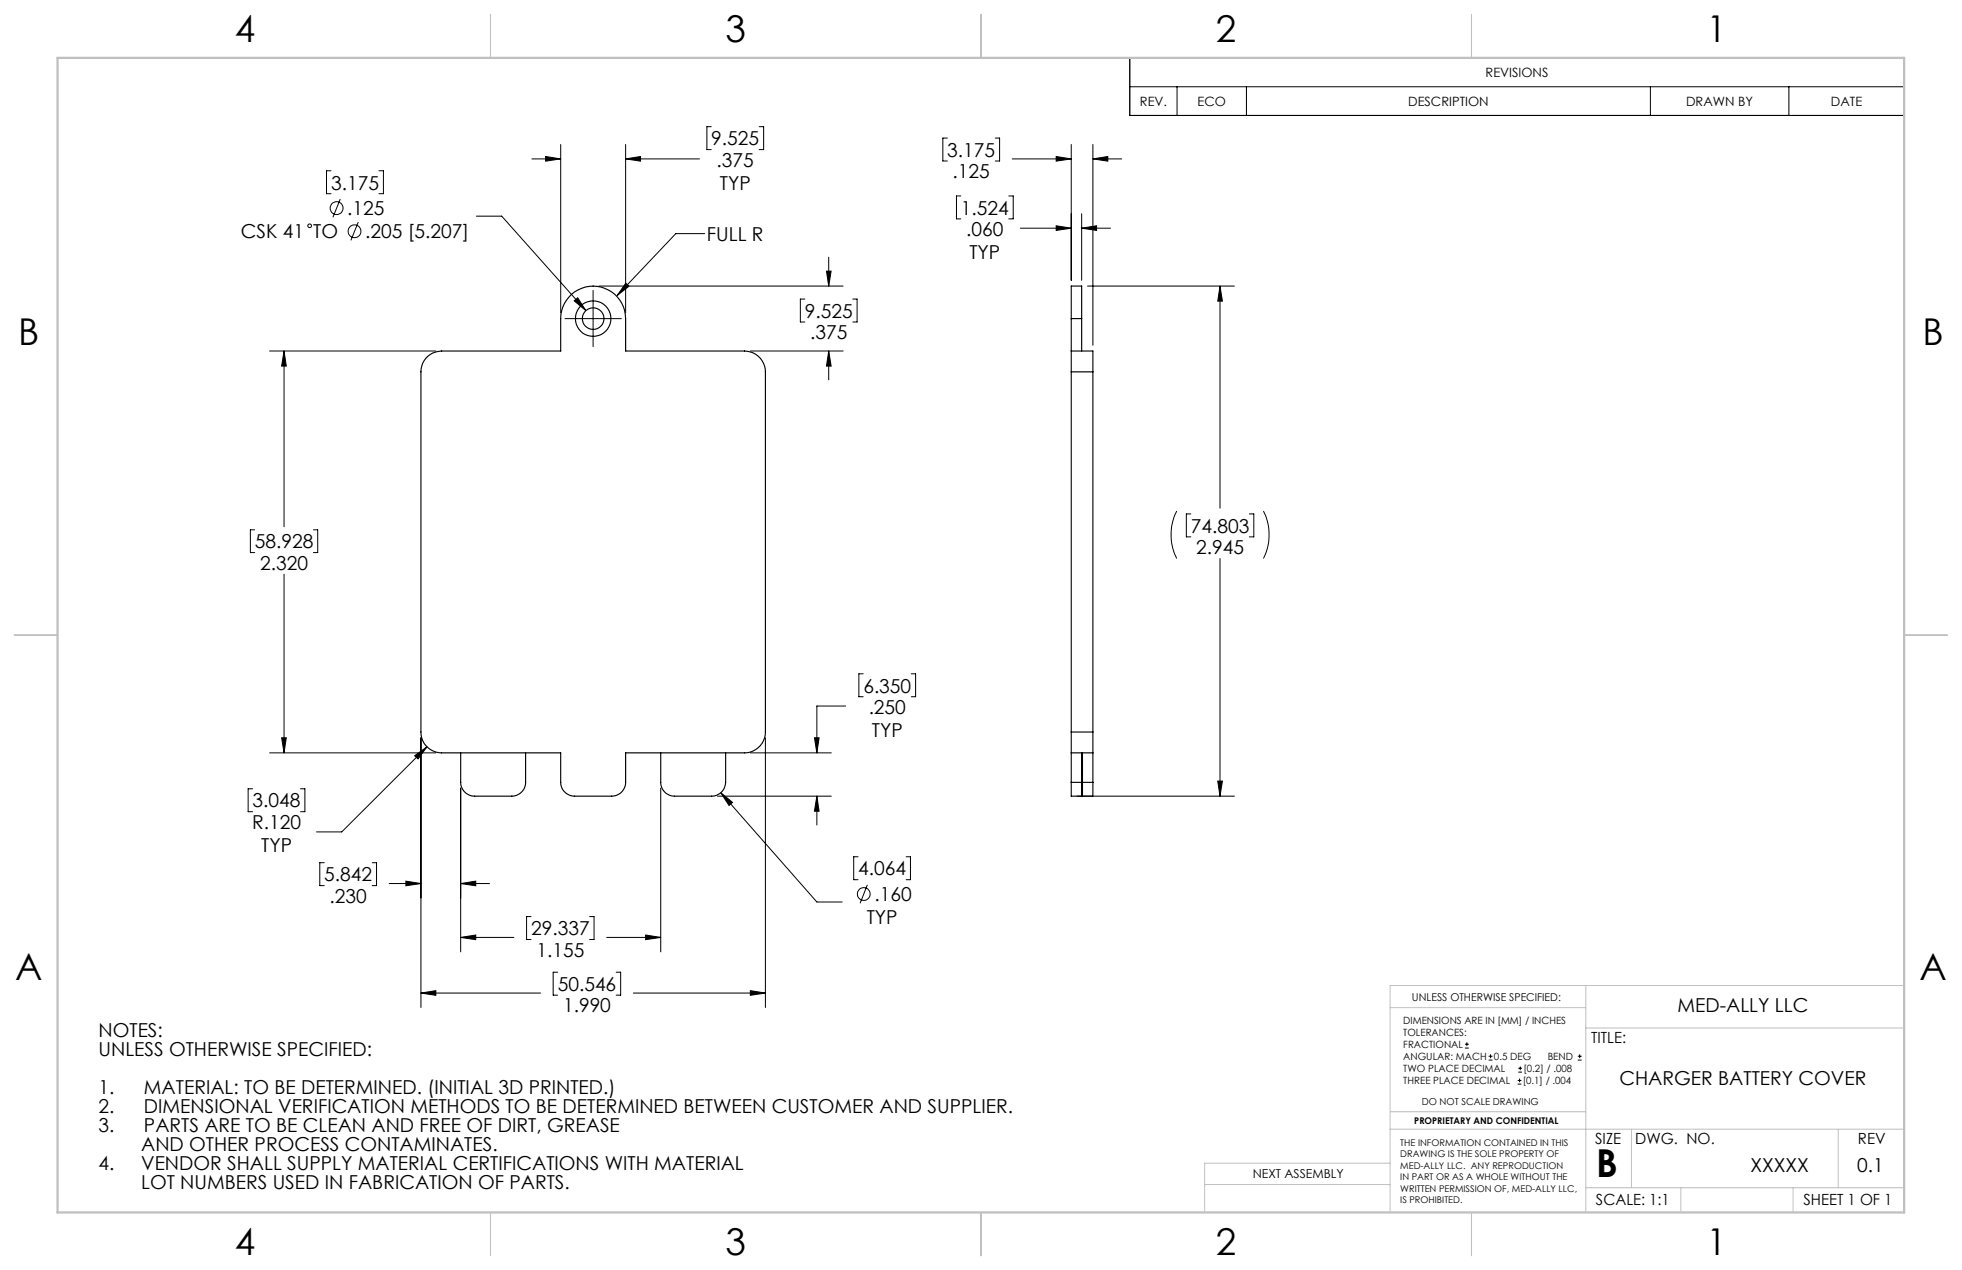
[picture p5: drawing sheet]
<svg xmlns="http://www.w3.org/2000/svg" width="432mm" height="279mm" viewBox="0 0 432 279" stroke-linecap="round" stroke-linejoin="round" font-family="sans-serif">
<g fill="none" stroke="#000" stroke-width=".25">
<path d="M93.7 78.8a4.6 4.6 0 0 1 3.5-1.6h26.2v-7.1a7.1 7.1 0 0 1 7.1-7.2 7.1 7.1 0 0 1 7.2 7.2v7.1h26.2a4.6 4.6 0 0 1 4.6 4.6v79.2a4.6 4.6 0 0 1-4.6 4.6h-26.2v6.5a3 3 0 0 1-3.1 3.1h-8.2a3 3 0 0 1-3-3.1v-6.5h-26.2a4.6 4.6 0 0 1-4.6-4.6v-79.2a4.7 4.7 0 0 1 1.1-3zM235.8 77.2v4.6M235.8 77.2h4.7v4.6M235.8 70.1v-7.2h2.3v7.2M235.8 70.1v7.1M235.8 70.1h2.3M238.1 70.1v7.1M235.8 81.8v79.2M235.8 81.8h4.7M240.5 81.8v79.2M101.4 165.6v6.5a3 3 0 0 0 3.1 3.1h8.1a3 3 0 0 0 3.1-3.1v-6.5M145.4 165.6v6.5a3 3 0 0 0 3 3.1h8.2a3 3 0 0 0 3.1-3.1v-6.5"/>
<path d="M235.8 161v4.6M235.8 172.1v3.1h2.3v-3.1M235.8 165.6h4.7M235.8 161h4.7M235.8 165.6v6.5M235.8 172.1h2.3M238.1 165.6v6.5M238.2 172.1v3.1h2.3v-3.1M238.2 172.1h2.3M238.2 165.6v6.5M240.5 161v4.6M240.5 165.6v6.5"/>
<circle cx="130.5" cy="70.1" r="2.37"/>
<circle cx="130.5" cy="70.1" r="3.9"/>
</g>
<g fill="none" stroke="#000" stroke-width=".22">
<path d="M248.6 12.7h170.5v12.7h-170.5zM248.6 19.1h170.5M259 19.1v6.3M274.3 19.1v6.3M363.2 19.1v6.3M393.7 19.1v6.3M72.8 37.6h-.9v5h.9M83.4 37.6h1v5h-1M117.1 35h6.3M120.1 34.4l3.3 .6-3.3 .5zM123.4 31.8v37M137.7 31.8v37"/>
<path d="M137.7 35h16.3M137.7 35l3.3-.6v1.1zM156.5 27.9h-.9v5h.9M167.1 27.9h1v5h-1M208.5 30.4h-1v5h1M219 30.4h1v5h-1M222.8 35h13M232.4 34.4l3.4 .6-3.4 .5zM235.8 31.8v29.9M240.5 35h6.4M240.5 31.8v44.2M240.5 35l3.3-.6v1.1z"/>
<path d="M74.9 43.8l-1.6 4M78.8 48.9l-1.6 4M104.8 47.6h5.6l18.5 20.7M155.1 51.4h-6.4l-12.9 13.6M181.9 59.7h1l-.5 3.2zM182.4 56.6v6.3M211.5 43.1h-1v5.1h1M222 43.1h1v5.1h-1M224.6 50.2h11.2M232.4 49.7l3.4 .5-3.4 .5zM238.1 47v14.7M238.1 50.2h6.3"/>
<path d="M238.1 50.2l3.2-.5v1zM59.3 77.2h36.6M62.5 77.2v38.7M62.5 77.2l.5 3.3h-1zM124.4 70.1h12.3M126.4 66.2l.7-.7 1.8 2.8zM130.5 63.9v12.4M131.8 62.9h53.8M137.7 62.3l.7 .7-2.6 2zM165.1 77.2h20.5M177.1 65.8h-1v5h1M182.4 77.2l.5 3.3h-1z"/>
<path d="M182.4 77.2v6.4M187.7 65.8h.9v5h-.9M239.3 62.9h32.4M268.5 62.9l.5 3.4h-1zM268.5 62.9v48.9M56.1 116.6h-1v5h1M69 116.6h.9v5h-.9M259 112.4a11.7 11.7 0 0 0 0 10.5M262.1 113.1h-1v5h1M275 113.1h.9v5h-.9M278.1 112.4a11.7 11.7 0 0 1 0 10.5M62.5 126.3v39.3"/>
<path d="M268.5 122.9v52.3M186.1 155.3h-6.3v10.3M190 148.2h-1v5.1h1M200.6 148.2h.9v5.1h-.9M55.6 173.5h-1v5.1h1M59.3 165.6h36.6M62 162.3h1l-.5 3.3zM66.1 173.5h1v5.1h-1M91.3 166.3l2.7-2-2 2.7zM92.6 162.3v59.4M94 164.3l-18.8 18.7h-5.5M101.4 173.4v36"/>
<path d="M145.4 173.4v36M157.9 175.2h25.1M158.6 174.4l21.2 24h5.5M158.6 174.4l2.6 2.1-.8 .7zM165.1 165.6h17.9M168.5 162.3v59.4M179.2 162.3h1.1l-.5 3.3zM179.8 175.2v6.3M179.8 175.2l.5 3.3h-1.1zM237 175.2h34.7M268 171.8h1l-.5 3.4zM71.4 189.8h-1v5h1"/>
<path d="M81.9 189.8h1v5h-1M85.7 194.4h6.9M89.3 193.9l3.3 .5-3.3 .5zM101.4 194.4h6.3M101.4 194.4l3.3-.5v1zM188.8 188.5h-.9v5h.9M190.9 194.7l-1.6 4M199.4 188.5h1v5h-1M92.6 218.5h26.4M92.6 218.5l3.3-.6v1.1zM101.4 206.2h11.7M101.4 206.2l3.3-.5v1z"/>
<path d="M116.9 201.6h-1v5.1h1M122.7 213.9h-1v5h1M129.8 201.6h.9v5.1h-.9M133.5 206.2h11.9M135.6 213.9h1v5h-1M139.4 218.5h29.1M142.1 205.7l3.3 .5-3.3 .5zM165.1 217.9l3.4 .6-3.4 .5zM322.4 230.6h.9M322.4 229.7h.9M322.8 229.3v.9M327.6 233.2h.9"/>
<path d="M327.6 232.4h.9M328 232v.8M334 238.5h.8M334 237.7h.8M334.2 235.9h.8M334.2 235h.8M334.4 237.3v.8M334.6 234.6v.8M347.2 233.2h.9M347.2 232.4h.9M347.7 232v.8"/>
<circle cx="68.1" cy="49.7" r=".39"/>
<circle cx="74.1" cy="45.8" r="1.41"/>
<circle cx="78" cy="50.9" r="1.41"/>
<circle cx="190.1" cy="196.7" r="1.41"/>
</g>
<g fill="none" stroke="#c0c0c0" stroke-width=".22">
<path d="M349 216.8v49.9M419.1 216.8h-113.2v49.9M305.9 221.7h43.1M349 226.2h70.1M305.9 248.4h113.2M305.9 255.9h-40.8v10.8M306 244.6h43M359.1 248.4v12.9M404.6 248.4v12.9M265.1 260.6h40.8M349 261.3h70.1M369.9 261.3v5.4"/>
<path d="M394.6 261.3v5.4"/>
</g>
<path d="M108 3.2v9.5M215.9 3.2v9.5M323.8 3.2v9.5M3.1 139.7h9.6M419.1 139.7h9.5M108 266.7v9.6M215.9 266.7v9.6M323.8 266.7v9.6" fill="none" stroke="#c0c0c0" stroke-width=".25"/>
<path d="M12.7 12.7h406.4v254h-406.4z" fill="none" stroke="#c0c0c0" stroke-width=".5"/>
<g fill="#000">
<path d="M137.7 62.3l.7 .7-2.6 2z"/>
<path d="M92.6 218.5l3.3-.6v1.1zM165.1 217.9l3.4 .6-3.4 .5zM62.5 77.2l.5 3.3h-1zM62 162.3h1l-.5 3.3zM89.3 193.9l3.3 .5-3.3 .5zM101.4 194.4l3.3-.5v1zM101.4 206.2l3.3-.5v1zM142.1 205.7l3.3 .5-3.3 .5zM179.2 162.3h1.1l-.5 3.3zM179.8 175.2l.5 3.3h-1.1zM158.6 174.4l1.8 2.8 .8-.7zM182.4 77.2l.5 3.3h-1zM181.9 59.7h1l-.5 3.2zM120.1 34.4l3.3 .6-3.3 .5zM137.7 35l3.3-.6v1.1zM126.4 66.2l2.5 2.1-1.8-2.8zM91.3 166.3l.7 .7 2-2.7zM232.4 34.4l3.4 .6-3.4 .5zM240.5 35l3.3-.6v1.1zM268 171.8h1l-.5 3.4zM268.5 62.9l.5 3.4h-1zM238.1 50.2l3.2-.5v1zM232.4 49.7l3.4 .5-3.4 .5z"/>
</g>
<text font-size="8.5" x="351.3" y="259">B</text>
<g font-size="8.1">
<text x="51.7" y="9.3">4</text>
<text x="159.7" y="9.3">3</text>
<text x="267.6" y="9.3">2</text>
<text x="375.6" y="9.3">1</text>
<text x="4" y="76">B</text>
<text x="423.1" y="76">B</text>
<text x="3.3" y="215.7">A</text>
<text x="422.4" y="215.7">A</text>
<text x="51.7" y="276">4</text>
<text x="159.7" y="276">3</text>
<text x="267.6" y="276">2</text>
<text x="375.6" y="276">1</text>
</g>
<g font-size="4.2">
<text x="156.5" y="32">9.525</text>
<text x="208.5" y="34.5">3.175</text>
<text x="72.9" y="41.7">3.175</text>
<text x="157.7" y="36.7">.375</text>
<text x="158.4" y="41.8">TYP</text>
<text x="209.7" y="39.2">.125</text>
<text x="76.4" y="47.4">.125</text>
<text x="211.5" y="47.2">1.524</text>
<text x="53" y="52.4">CSK 41 TO</text>
<text x="80.4" y="52.4">.205 [5.207]</text>
<text x="155.6" y="53">FULL R</text>
<text x="212.6" y="52">.060</text>
<text x="213.3" y="57">TYP</text>
<text x="177.1" y="69.9">9.525</text>
<text x="178.3" y="74.7">.375</text>
<text x="262.1" y="117.2">74.803</text>
<text x="56.1" y="120.6">58.928</text>
<text x="57.2" y="125.4">2.320</text>
<text x="263.3" y="121.9">2.945</text>
<text x="190" y="152.4">6.350</text>
<text x="191.2" y="157.1">.250</text>
<text x="191.9" y="162.1">TYP</text>
<text x="55.6" y="177.6">3.048</text>
<text x="55.5" y="182.4">R.120</text>
<text x="57.5" y="187.4">TYP</text>
<text x="71.4" y="193.9">5.842</text>
<text x="188.9" y="192.6">4.064</text>
<text x="72.5" y="198.7">.230</text>
<text x="190.7" y="203.3">TYP</text>
<text x="192.4" y="198.3">.160</text>
<text x="116.9" y="205.8">29.337</text>
<text x="118.1" y="210.5">1.155</text>
<text x="122.7" y="218">50.546</text>
<text x="123.9" y="222.7">1.990</text>
<text x="369.2" y="222.7">MED-ALLY LLC</text>
<text x="21.7" y="228.2">NOTES:</text>
<text x="21.7" y="232.3">UNLESS OTHERWISE SPECIFIED:</text>
<text x="356.4" y="238.7">CHARGER BATTERY COVER</text>
<text x="21.7" y="240.7">1.</text>
<text x="21.7" y="244.9">2.</text>
<text x="31.7" y="240.7">MATERIAL: TO BE DETERMINED. (INITIAL 3D PRINTED.)</text>
<text x="31.7" y="244.9">DIMENSIONAL VERIFICATION METHODS TO BE DETERMINED BETWEEN CUSTOMER AND SUPPLIER.</text>
<text x="21.7" y="249">3.</text>
<text x="31.7" y="249">PARTS ARE TO BE CLEAN AND FREE OF DIRT, GREASE</text>
<text x="21.7" y="257.4">4.</text>
<text x="31.1" y="257.4">VENDOR SHALL SUPPLY MATERIAL CERTIFICATIONS WITH MATERIAL</text>
<text x="31.1" y="253.2">AND OTHER PROCESS CONTAMINATES.</text>
<text x="385.2" y="257.8">XXXXX</text>
<text x="408.7" y="257.8">0.1</text>
<text x="31.1" y="261.6">LOT NUMBERS USED IN FABRICATION OF PARTS.</text>
</g>
<g font-size="3.4">
<text x="350.2" y="229.5">TITLE:</text>
<text x="351.1" y="251.6">SIZE</text>
<text x="359.9" y="251.6">DWG. NO.</text>
<text x="408.9" y="251.7">REV</text>
<text x="351.2" y="265.2">SCALE: 1:1</text>
<text x="396.9" y="265.2">SHEET 1 OF 1</text>
</g>
<g font-size="2.8">
<text x="327" y="16.9">REVISIONS</text>
<text x="250.9" y="23.3">REV.</text>
<text x="263.6" y="23.3">ECO</text>
<text x="309.9" y="23.3">DESCRIPTION</text>
<text x="371.1" y="23.3">DRAWN BY</text>
<text x="402.9" y="23.3">DATE</text>
</g>
<text font-size="2.7" x="275.7" y="259.2">NEXT ASSEMBLY</text>
<text font-size="2.4" x="310.8" y="220.1">UNLESS OTHERWISE SPECIFIED:</text>
<g font-size="2.2">
<text x="308.8" y="225.2">DIMENSIONS ARE IN [MM] / INCHES</text>
<text x="308.8" y="227.9">TOLERANCES:</text>
<text x="308.8" y="230.5">FRACTIONAL</text>
<text x="308.8" y="233.2">ANGULAR: MACH</text>
<text x="328.8" y="233.2">0.5 DEG</text>
<text x="340.6" y="233.2">BEND</text>
<text x="308.8" y="238.5">THREE PLACE DECIMAL</text>
<text x="308.8" y="235.8">TWO PLACE DECIMAL</text>
<text x="335.1" y="238.5">[0.1] / .004</text>
<text x="335.3" y="235.8">[0.2] / .008</text>
</g>
<text font-size="2.1" x="312.9" y="243.1">DO NOT SCALE DRAWING</text>
<g font-size="2">
<text x="311.3" y="247.3">PROPRIETARY AND CONFIDENTIAL</text>
<text x="308.2" y="252.1">THE INFORMATION CONTAINED IN THIS</text>
<text x="308.2" y="254.6">DRAWING IS THE SOLE PROPERTY OF</text>
<text x="308.2" y="257.1">MED-ALLY LLC. ANY REPRODUCTION</text>
<text x="308.2" y="259.6">IN PART OR AS A WHOLE WITHOUT THE</text>
<text x="308.2" y="262.2">WRITTEN PERMISSION OF, MED-ALLY LLC,</text>
<text x="308.2" y="264.7">IS PROHIBITED.</text>
</g>
</svg>
